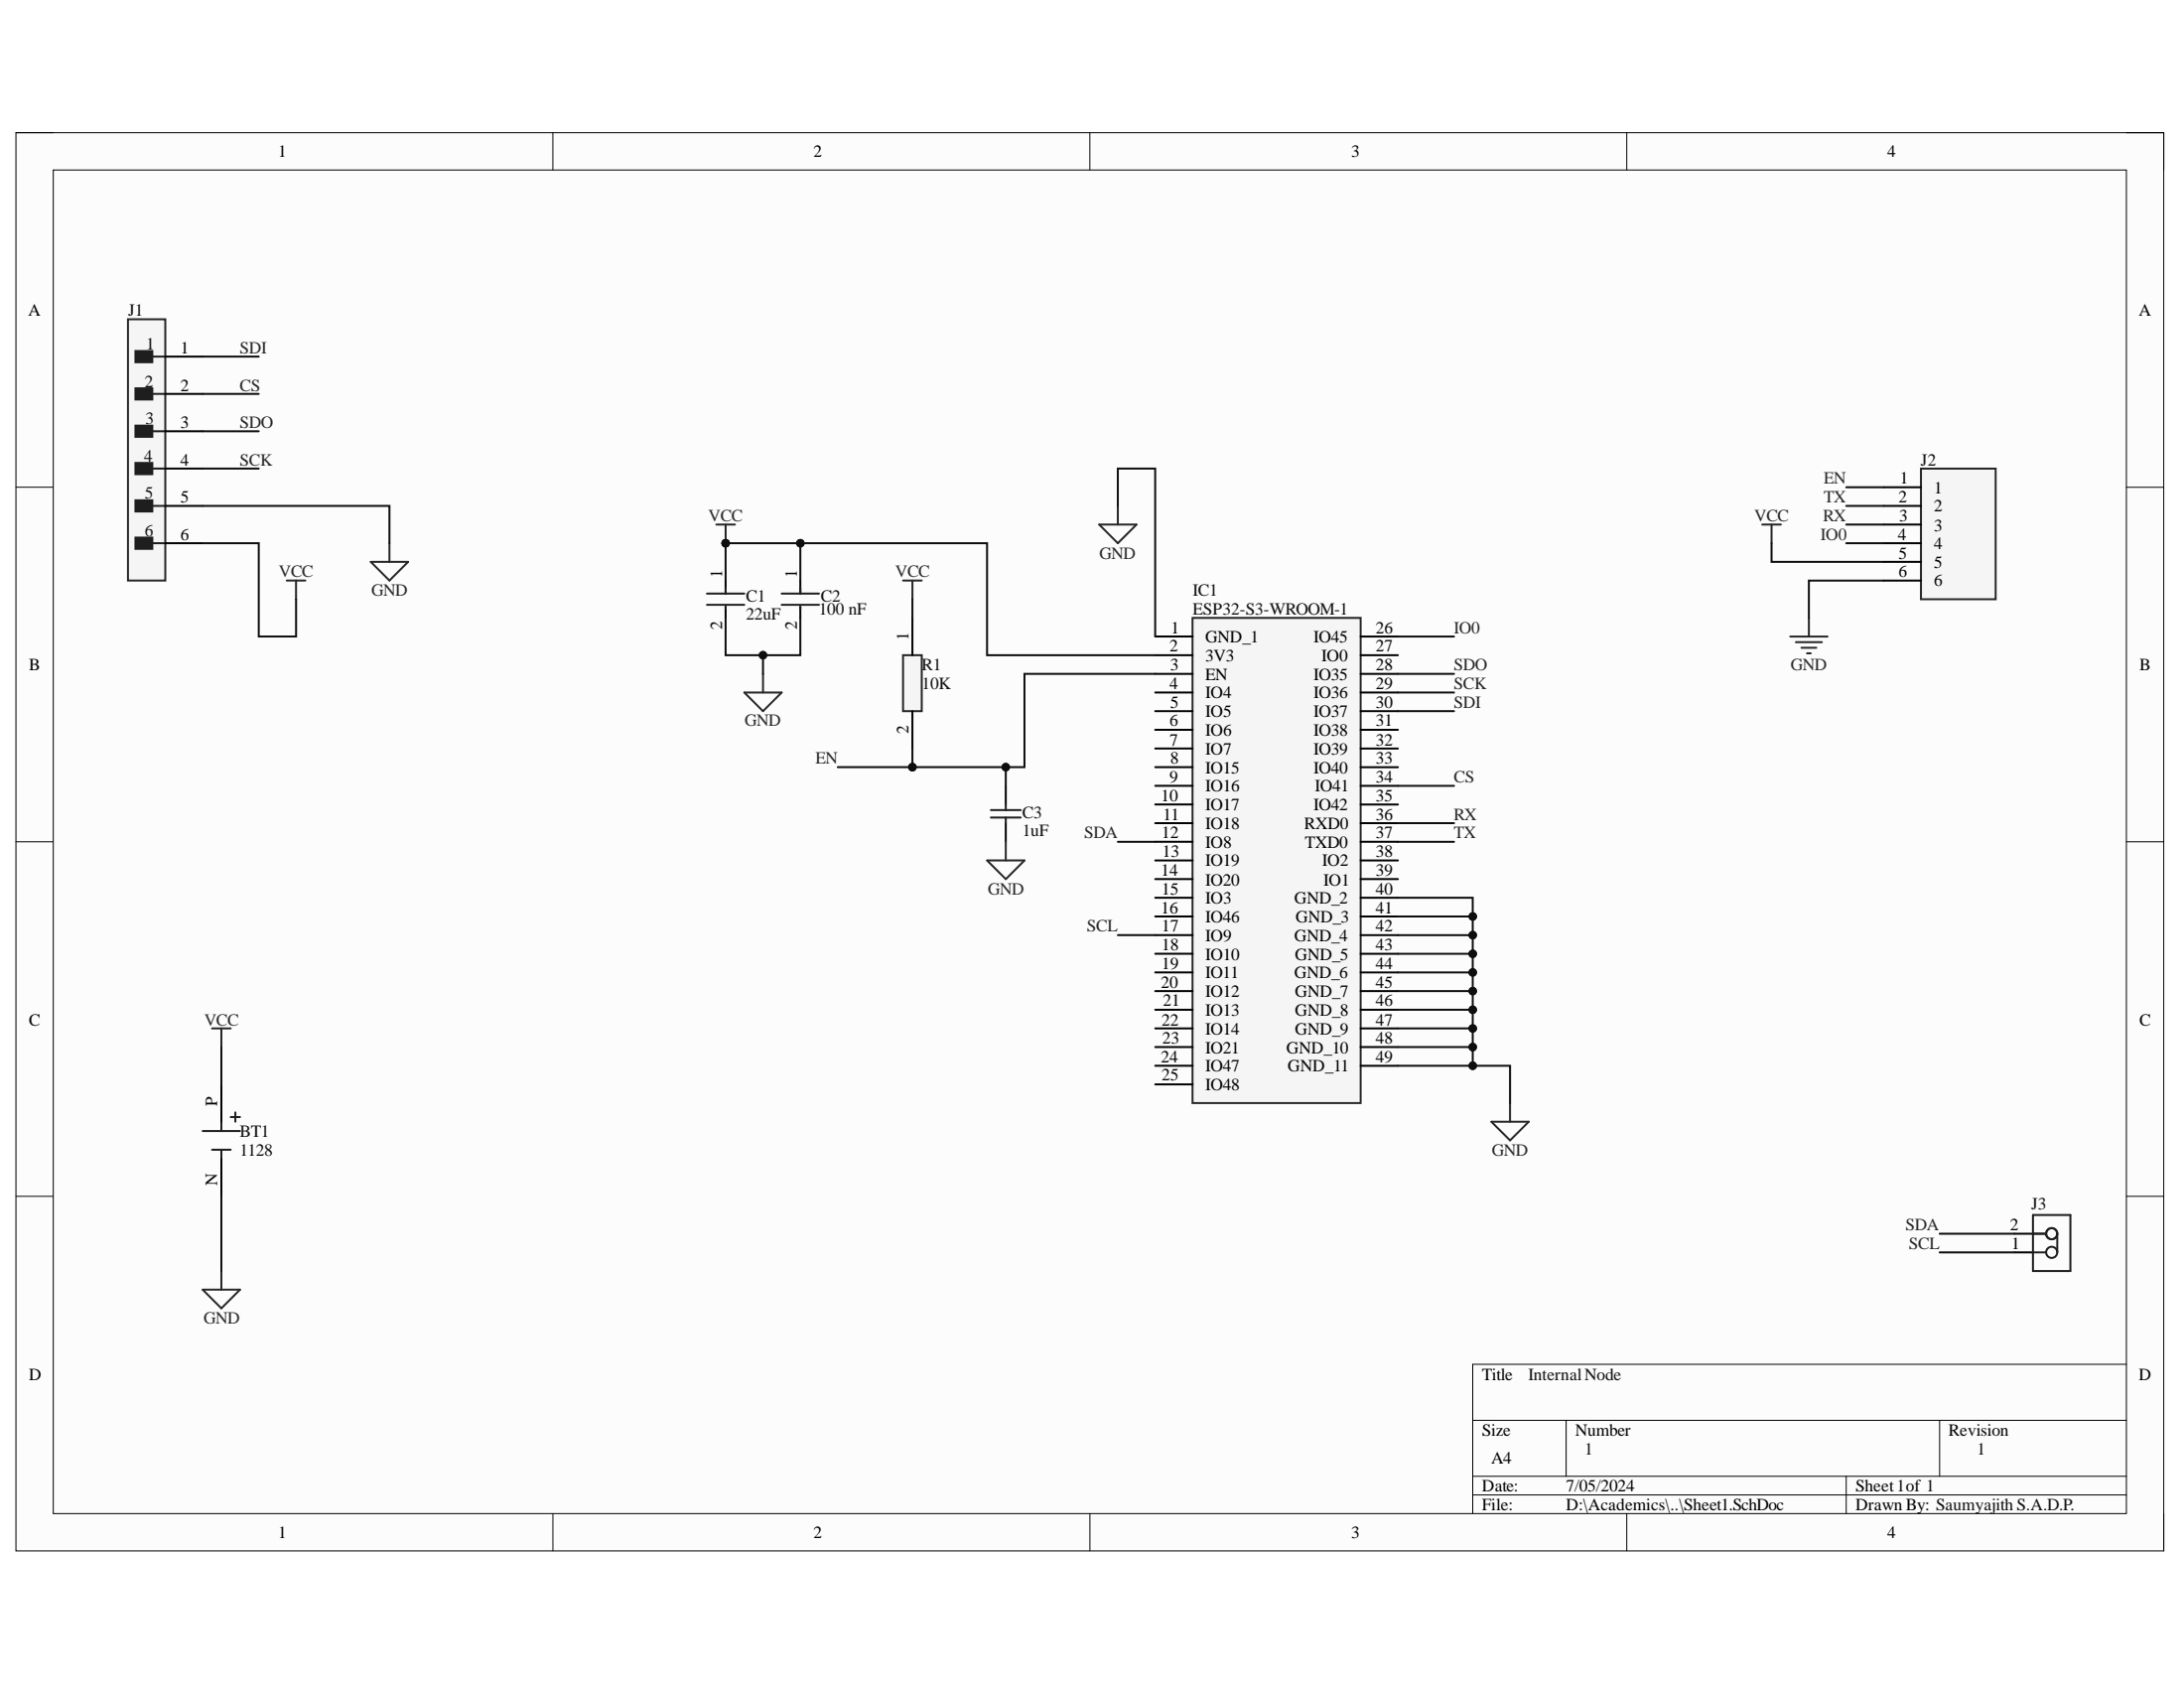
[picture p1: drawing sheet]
# Altium project EDR.PrjPcb
1 sheet, 9 parts. Net scope: global (net labels, ports and power ports of the same name join across sheets).
Board file: PCB2.PcbDoc

## Sheet Sheet1.SchDoc
size A4; SheetNumber: 1; SheetTotal: 1

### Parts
BT1  1128  [BAT_1128]
C1  22uF  [FP-CL21-IPC_C]
C2  Capacitance: 100 nF  [FP-CC0805-0_85-MFG]  (hidden comment: CC0805KRX7R7BB104)
C3  1uF  [CAPC2013X140X50LL20T25]
IC1  ESP32-S3-WROOM-1  [ESP32S3WROOM1]
J1  B6B-PH-K-K(LF)(SN)  [FP-B6B-PH-K-K_LF_SN-MFG]  (value not drawn)
J2  22-28-4060  [HDRV6W66P0X254_1X6_1524X249X838P]  (value not drawn)
J3  B2B-PH-K-S(LF)(SN)  [JST-B2B-PH-K-S_V]  (value not drawn)
R1  10K  [RESC2012X60N]

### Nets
GND: BT1.N(NEG) C1.2 C2.2 C3.1 IC1.1(GND_1) IC1.40(GND_2) IC1.41(GND_3) IC1.42(GND_4) IC1.43(GND_5) IC1.44(GND_6) IC1.45(GND_7) IC1.46(GND_8) IC1.47(GND_9) IC1.48(GND_10) IC1.49(GND_11) J1.5 J2.6
VCC: BT1.P(POS) C1.1 C2.1 IC1.2(3V3) J1.6 J2.5 R1.1
CS: IC1.34(IO41) J1.2
EN: C3.2 IC1.3(EN) J2.1 R1.2
IO0: IC1.26(IO45) J2.4
RX: IC1.36(RXD0) J2.3
SCK: IC1.29(IO36) J1.4
SCL: IC1.17(IO9) J3.1
SDA: IC1.12(IO8) J3.2
SDI: IC1.30(IO37) J1.1
SDO: IC1.28(IO35) J1.3
TX: IC1.37(TXD0) J2.2

Not connected (* = marked no-connect by the designer): IC1 4(IO4) 5(IO5) 6(IO6) 7(IO7) 8(IO15) 9(IO16) 10(IO17) 11(IO18) 13(IO19) 14(IO20) 15(IO3) 16(IO46) 18(IO10) 19(IO11) 20(IO12) 21(IO13) 22(IO14) 23(IO21) 24(IO47) 25(IO48) 27(IO0) 31(IO38) 32(IO39) 33(IO40) 35(IO42) 38(IO2) 39(IO1)

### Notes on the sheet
- Internal Node
- 1
- Saumyajith S.A.D.P.
